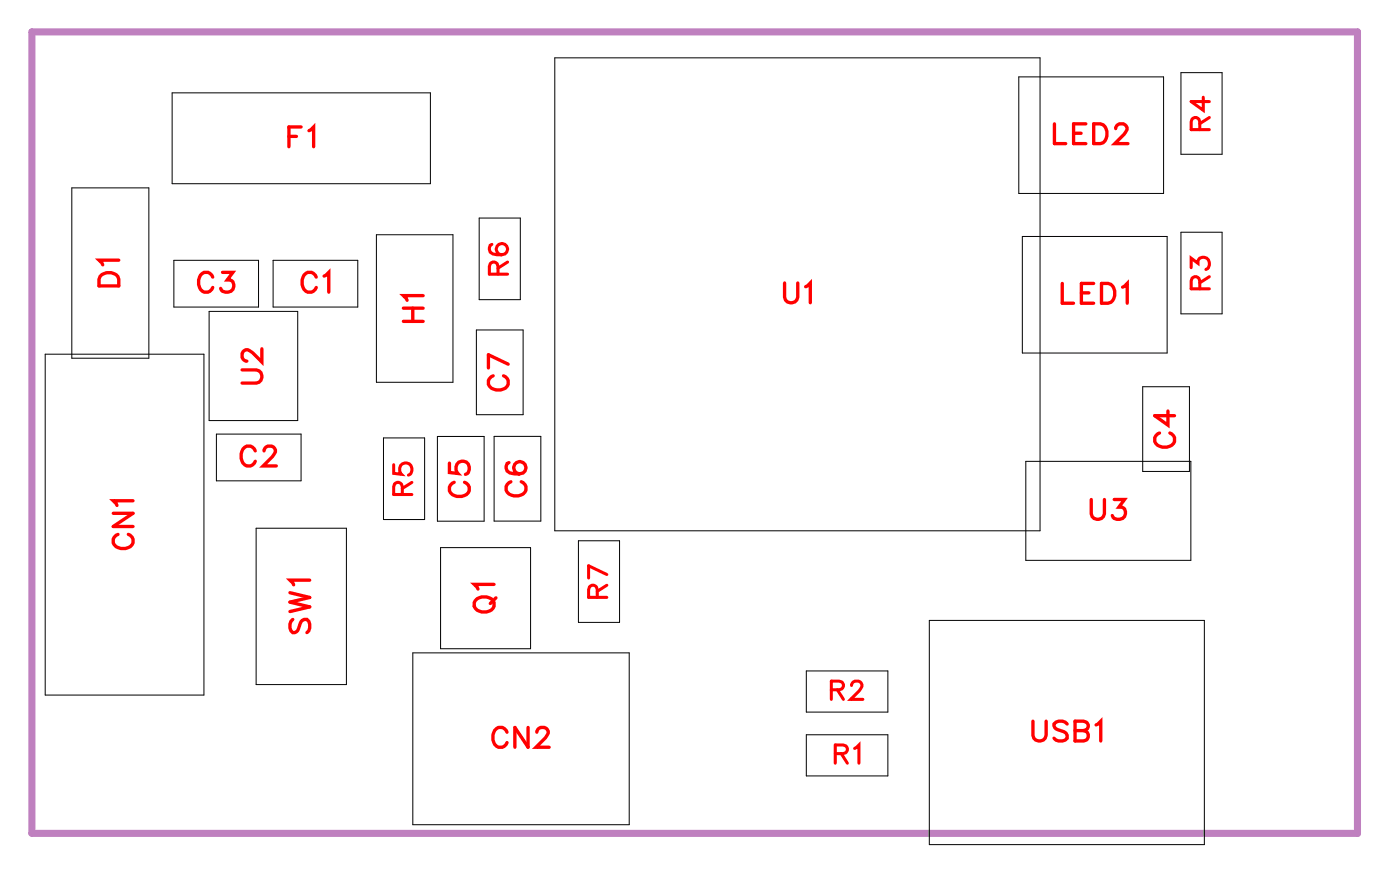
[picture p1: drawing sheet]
<svg xmlns="http://www.w3.org/2000/svg" width="50mm" height="31mm" viewBox="0 0 50 31" stroke-linecap="round" stroke-linejoin="round" font-family="sans-serif">
<path d="M1.1 1.1h47.5v28.7h-47.5z" fill="none" stroke="#bf80bf" stroke-width=".25"/>
<g fill="none" stroke="#000" stroke-width=".04">
<path d="M1.6 12.7h5.7v12.2h-5.7zM2.6 6.7h2.7v6.1h-2.7zM6.2 3.3h9.2v3.3h-9.2zM6.2 9.3h3.1v1.7h-3.1zM7.5 11.2h3.2v3.9h-3.2zM7.8 15.5h3v1.7h-3zM9.2 18.9h3.2v5.6h-3.2zM9.8 9.3h3v1.7h-3zM13.5 8.4h2.7v5.3h-2.7zM13.7 15.7h1.5v2.9h-1.5zM15.7 15.6h1.6v3.1h-1.6zM15.8 19.6h3.2v3.6h-3.2z"/>
<path d="M17.1 11.8h1.6v3.1h-1.6zM17.2 7.8h1.4v2.9h-1.4zM17.7 15.6h1.7v3.1h-1.7zM19.9 2.1h17.4v16.9h-17.4zM20.7 19.4h1.5v2.9h-1.5zM36.5 2.8h5.2v4.1h-5.2zM36.6 8.5h5.2v4.1h-5.2zM36.8 16.5h5.9v3.6h-5.9zM40.9 13.8h1.7v3.1h-1.7zM42.3 8.3h1.5v2.9h-1.5zM42.3 2.6h1.5v2.9h-1.5zM14.8 23.4h7.7v6.1h-7.7z"/>
<path d="M28.9 24h2.9v1.5h-2.9zM28.9 26.3h2.9v1.5h-2.9zM33.3 22.2h9.9v8h-9.9z"/>
</g>
<g fill="none" stroke="#f00" stroke-width=".12">
<path d="M3.6 9.8h.2h.4l.1 .4h-.8zM4.1 18.4h.7l-.7 .5h.7M4.2 19.1a.26 .26 0 0 0-.1 .3 .26 .26 0 0 0 .2 .2h.2a.26 .26 0 0 0 .3-.2 .26 .26 0 0 0-.2-.3M4.3 9.3h-.8l.2 .2M4.8 17.9h-.7l.1 .2M7.6 9.9a.26 .26 0 0 0-.3-.1 .26 .26 0 0 0-.2 .2v.2a.26 .26 0 0 0 .2 .3 .26 .26 0 0 0 .3-.2M8 9.8h.3l-.2 .2a.24 .24 0 0 1 .2 .4 .24 .24 0 0 1-.4-.1M8.7 13.2h.5l.2 .3-.1 .2h-.6M9.1 16.1a.26 .26 0 0 0-.3-.1 .26 .26 0 0 0-.2 .2v.2a.26 .26 0 0 0 .2 .3 .26 .26 0 0 0 .3-.2M9.4 12.5v.5l-.4-.4-.2-.1-.1 .2v.1l.1 .1M9.5 16.1l.1-.1h.1l.2 .1-.1 .2-.4 .4h.5M10.4 4.9h.2"/>
<path d="M10.8 4.5h-.4v.8M11.1 4.7l.1-.2v.8M11.3 9.9a.26 .26 0 0 0-.3-.1 .26 .26 0 0 0-.2 .2v.2a.26 .26 0 0 0 .2 .3 .26 .26 0 0 0 .3-.2M11.6 9.9l.2-.1v.7M14.5 11.5h.7M14.5 11h.7M14.8 11v.5M15.2 10.6h-.7l.1 .2M16.1 16.6v.3l.3 .1a.25 .25 0 0 1 0-.4 .25 .25 0 0 1 .4 0 .25 .25 0 0 1-.1 .4M16.3 17.3a.26 .26 0 0 0-.2 .3 .26 .26 0 0 0 .3 .2h.1a.26 .26 0 0 0 .3-.2 .26 .26 0 0 0-.2-.3M17.7 13.5a.26 .26 0 0 0-.2 .3 .26 .26 0 0 0 .3 .2h.1a.26 .26 0 0 0 .3-.2 .26 .26 0 0 0-.2-.3M18.2 13l-.7-.3v.5"/>
<path d="M18.2 16.6a.35 .35 0 0 0 .2 .4 .35 .35 0 0 0 .4-.2 .22 .22 0 0 0-.2-.3 .22 .22 0 0 0-.2 .2 .22 .22 0 0 0 .2 .3M18.3 17.3a.26 .26 0 0 0-.2 .2 .26 .26 0 0 0 .3 .3h.2a.26 .26 0 0 0 .2-.3 .26 .26 0 0 0-.1-.2M28.1 10.1v.5l.2 .2 .2-.1 .1-.6M28.9 10.3l.1-.2v.7M37.8 4.4v.7h.4M38.1 10.1v.8h.4M38.5 4.8h.2M38.7 10.5h.3M38.9 4.4h-.4v.7h.4M39.1 17.9v.5l.2 .2 .2-.1 .1-.6M39.2 10.1h-.5v.8h.5M39.2 4.4h.2a.38 .38 0 0 1 .3 .4 .38 .38 0 0 1-.3 .3h-.2z"/>
<path d="M39.5 10.1h.2a.38 .38 0 0 1 .3 .4 .38 .38 0 0 1-.3 .4h-.2zM39.9 17.9h.4l-.2 .3a.24 .24 0 0 1 .2 .3 .24 .24 0 0 1-.4 0M40 4.6l.1-.2h.1l.2 .2-.1 .2-.4 .3h.5M40.2 10.3l.2-.2v.8M41.5 15.5a.26 .26 0 0 0-.1 .3 .26 .26 0 0 0 .2 .2h.2a.26 .26 0 0 0 .3-.2 .26 .26 0 0 0-.2-.3M41.8 14.7v.5l-.4-.3h.7M10.4 21.2l.7 .2-.7 .2 .7 .1-.7 .2M10.5 22.2l-.1 .2 .1 .3 .2-.1 .1-.4h.2l.1 .2-.1 .3M11.1 20.8h-.7l.1 .1M17.1 21.4a.35 .35 0 0 1 .4 0 .35 .35 0 0 1 .2 .4 .33 .33 0 0 1-.5 .1 .33 .33 0 0 1-.1-.5zM17.7 20.9h-.7l.1 .2M17.8 21.4l-.2 .2"/>
<path d="M18.2 26.2a.26 .26 0 0 0-.3-.2 .26 .26 0 0 0-.2 .3v.2a.26 .26 0 0 0 .2 .3 .26 .26 0 0 0 .3-.2M18.9 26.1v.7l-.5-.7v.7M19.2 26.2l.2-.1h.1l.1 .1-.1 .2-.3 .4h.5M37 25.8v.5l.2 .2 .2-.1 .1-.6M38.2 25.9l-.1-.1-.3 .1v.2l.4 .2v.1l-.1 .1-.3-.1M38.5 26.2h.5v.2l-.2 .1h-.3v-.7l.5 .1v.2l-.2 .1M39.3 26l.1-.2v.7"/>
</g>
<g fill="none" stroke="#f00" stroke-width=".11">
<path d="M14.1 16.6v.4h.3a.23 .23 0 0 1 0-.4 .23 .23 0 0 1 .3 .1 .23 .23 0 0 1-.1 .3M14.4 17.7v-.4h-.2l-.1 .4h.7M14.8 17.3l-.4 .2M17.6 8.8a.32 .32 0 0 0 .2 .4 .32 .32 0 0 0 .4-.3 .2 .2 0 0 0-.2-.2 .2 .2 0 0 0-.2 .2 .2 .2 0 0 0 .2 .2M17.8 9.8v-.4h-.2l-.1 .4h.7M18.2 9.4l-.4 .2M42.7 9.6v-.4l.2 .2a.22 .22 0 0 1 .4-.1 .22 .22 0 0 1-.1 .3M43 10.3v-.3l-.3-.1v.4h.6M43 4.6v-.3l-.3-.1v.4h.6M43.1 3.5v.4l-.4-.3h.6M43.3 9.9l-.3 .2M43.3 4.2l-.3 .2"/>
<path d="M21.4 21.4v-.4h-.2l-.1 .4h.6M21.7 21l-.3 .2M21.7 20.6l-.6-.3v.4M29.8 24.7h.4v-.2l-.4-.1v.6M29.9 27h.4v-.3h-.4v.6M30 24.7l.2 .3M30.1 27l.3 .3M30.5 24.5l.1-.1 .3 .1-.4 .5h.4M30.6 26.8l.2-.1v.6"/>
</g>
<g font-size="1.2" fill="#fff">
<text x="10.3" y="5.6">F1</text>
<text x="37.7" y="5.4">LED2</text>
<text x="4.6" y="10.3" transform="rotate(-90 4.6 10.3)">D1</text>
<text x="7.1" y="10.8">C3</text>
<text x="10.8" y="10.8">C1</text>
<text x="15.5" y="11.6" transform="rotate(-90 15.5 11.6)">H1</text>
<text x="28.1" y="11.1">U1</text>
<text x="38" y="11.2">LED1</text>
<text x="8.6" y="17">C2</text>
<text x="9.7" y="13.8" transform="rotate(-90 9.7 13.8)">U2</text>
<text x="17.1" y="17.8" transform="rotate(-90 17.1 17.8)">C5</text>
<text x="18.5" y="14" transform="rotate(-90 18.5 14)">C7</text>
<text x="19.1" y="17.8" transform="rotate(-90 19.1 17.8)">C6</text>
<text x="42.4" y="16.1" transform="rotate(-90 42.4 16.1)">C4</text>
<text x="5.1" y="19.7" transform="rotate(-90 5.1 19.7)">CN1</text>
<text x="11.4" y="22.7" transform="rotate(-90 11.4 22.7)">SW1</text>
<text x="18" y="22" transform="rotate(-90 18 22)">Q1</text>
<text x="39" y="18.9">U3</text>
<text x="17.6" y="27.1">CN2</text>
<text x="36.9" y="26.8">USB1</text>
</g>
<g font-size="1.1" fill="#fff">
<text x="43.6" y="4.7" transform="rotate(-90 43.6 4.7)">R4</text>
<text x="18.5" y="9.9" transform="rotate(-90 18.5 9.9)">R6</text>
<text x="43.6" y="10.4" transform="rotate(-90 43.6 10.4)">R3</text>
<text x="15" y="17.8" transform="rotate(-90 15 17.8)">R5</text>
<text x="22" y="21.4" transform="rotate(-90 22 21.4)">R7</text>
<text x="29.7" y="25.3">R2</text>
<text x="29.9" y="27.6">R1</text>
</g>
</svg>
